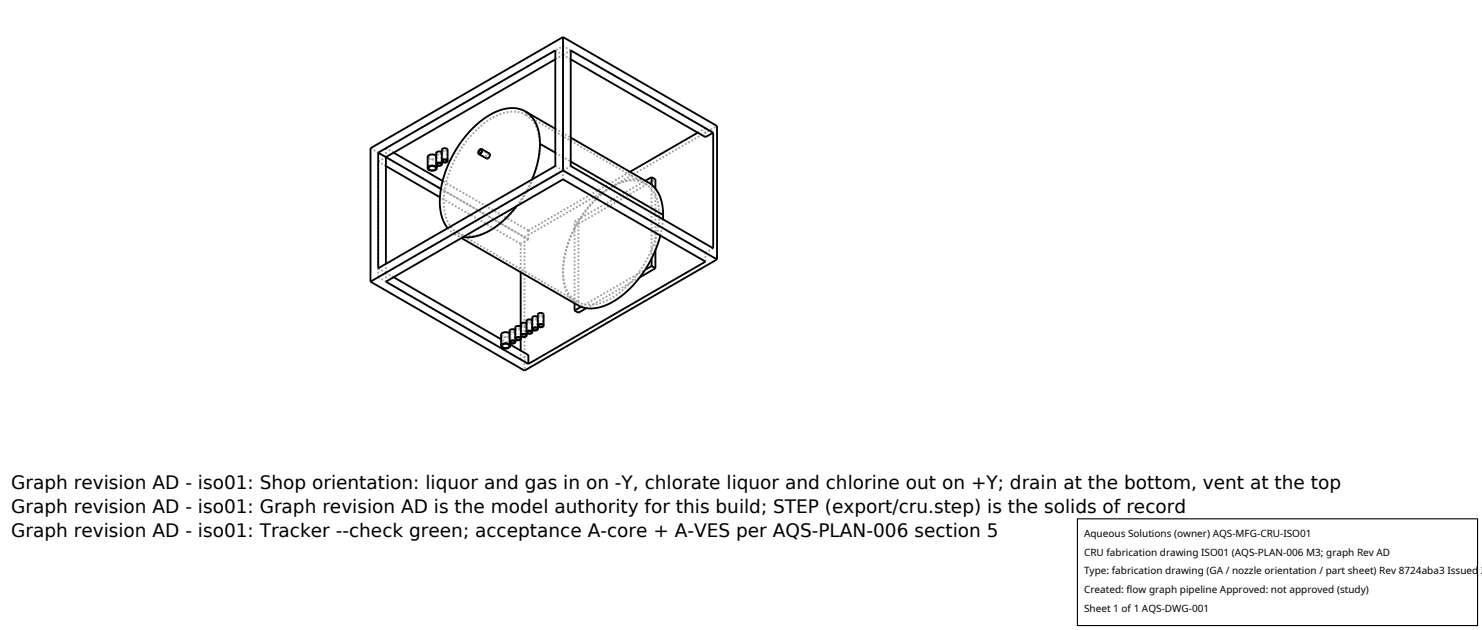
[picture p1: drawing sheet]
<svg xmlns="http://www.w3.org/2000/svg" width="212mm" height="90mm" viewBox="0 0 212 90" stroke-linecap="round" stroke-linejoin="round" font-family="sans-serif">
<g fill="none" stroke="#a0a0a0" stroke-width=".26" stroke-dasharray=".3 .3" stroke-linecap="butt">
<path d="M75.1 16.4l.9 .8 .6 1 .4 1.3 .1 1.3M75.1 16.4l17 9.8M79.3 8.5l1.1-.7M79.3 7.2l1.1 .6M79.3 18.4l2.2 1.3M80.4 6.6v1.2M80.4 7.8l1.1-.6M81.5 8.5l-1.1-.7M99.7 18.9l1.1-.6M100.8 18.3l-20.4-11.7M100.8 19.6v-1.3M52.9 21.2l22 12.7"/>
<path d="M54 39.6l20.4 11.7M54 39.6v-16.5M54 23.1l1.1-.7M54 39.6l1.1-.7M54 38.3l1.1 .6M55.1 23.7l-1.1-.6M55.1 21.2l25.3-14.6M55.1 38.9v-1.2M55.1 38.9l25.3-14.6M55.1 38.9v1.3M55.1 21.2v1.2M56.2 21.8l-1.1-.6"/>
<path d="M56.2 39.6l-1.1-.7M61.2 22.4l.3-.3 .6 .1M61.2 22.4v1.6M62.1 22.2l.2 .2M62.3 22.4l-.2 .2-.3 .1-.4-.1-.2-.2M62.3 22.4v1.6M62.3 22.2l.1 .2M62.4 22.4l-.2 .3-.4 .1-.5-.1-.2-.3M62.4 22.4v1.2M62.4 21.9l.2-.2h.3M62.4 21.9v1.6M62.9 21.7l.1 .2"/>
<path d="M63 21.9l-.3 .1-.3-.1M63 21.9v1.6M63.1 21.8v.1M63.1 21.9l-.1 .1-.3 .1-.3-.1-.1-.1M63.1 21.9v1.2M63.2 21.4l.2-.2 .3 .1M63.2 21.4v1.6M63.7 21.3l.1 .1M63.8 21.4l-.3 .2-.3-.2M63.8 21.4v1.6M63.9 21.4l-.1 .2h-.3h-.3l-.1-.2M63.9 32.6l1 .8"/>
<path d="M64.9 33.4l1.3 .4M64.9 33.4l1 .6M65.4 33.2l-.9-.7-.6-1-.4-1.3-.1-1.4 .1-1.6 .4-1.7 .6-1.7 .9-1.8 .9-1.5 1.3-1.5 1.3-1.2 1.3-.9 1.4-.6 1.2-.3h1.2l1.1 .4M65.4 33.2l17 9.9M68.4 21.9l1.1 .6M68.7 21.4l1.1 .6M69.5 22.5h.3l.1-.3M69.8 22l-.3 .2v.3M69.9 21.9h-.2l-.2 .2-.1 .3 .1 .2M69.9 22.2l-.1-.2M73.8 29.4l1.3-1.9 .9-1.9M74.4 34.8l-11.6-6.6"/>
<path d="M74.4 38.9v-4.1M74.9 33.9v19M74.9 33.9l27.5-15.9M75.5 32.9l-12.3-7.1M75.5 32.9l14.5-8.4M75.5 34.2l-12.5-7.2M75.5 34.2l-1.1 .6M75.5 34.2v-1.3M77.1 20.8l-.3 2.5-.8 2.6-1.4 2.5-1.7 2.2-2 1.7-1.1 .7-.9 .4-.9 .2-1 .1-.8-.1-.8-.4M79.3 23.7l1.1 .6M79.3 21.8l2.2 1.3M80.4 24.3v1.3"/>
<path d="M80.4 24.3v-16.5M80.4 24.3l1.1-.6M82.1 31.6l.9-.5M82.1 32.7v-1.1M82.1 32.7l-.7 1.5-.5 1.6-.4 1.5-.1 1.6 .1 1.4 .3 1.2 .6 1 .7 .8M82.6 32l11-6.4M82.6 32l-.5-.4M83 31.1l9.1-5.3M83 31.1l-.9 1.6M92.1 25.8h.1M92.1 25.8l-1-.2-1.2 .1-1.2 .3-1.2 .6-1.2 .9-1.2 1-1.2 1.3-.9 1.3M92.1 26.2l.9 .8 .7 1 .3 1.3 .2 1.4"/>
<path d="M92.6 26.1l-.5-.3M93.1 36.9v-10.5M93.6 35.7v-8.8M94.2 30.7l-.3 2.4-.9 2.6-1.3 2.4-1.8 2.3-2 1.8-1 .6-1 .4-.9 .3h-1l-.9-.1-.7-.3M94.3 33.6l.4-2.3M100.8 37.4v-1.3M100.8 36.1l-20.4-11.8M101.9 35.5l-1.1 .6M71.6 47.8l.2 .3 .4 .1 .5-.1 .2-.3M71.7 47.8l.2 .2 .3 .1 .4-.1 .1-.2M71.7 49.4v-1.6M72.6 47.6l-.6-.1-.3 .3"/>
<path d="M72.7 47.8l-.1-.2M72.7 49.4v-1.6M72.8 47.2l.1 .2 .3 .1 .3-.1 .1-.2M72.9 49.2l-1.3-.8M72.9 47.8l-.1-.2M72.9 49v-1.2M72.9 47.2l.3 .2 .3-.2M72.9 48.8v-1.6M73.4 47.1h-.3l-.2 .1M73.5 47.2l-.1-.1M73.5 48.8v-1.6M73.6 46.8l.1 .1 .3 .1 .3-.1 .1-.1"/>
<path d="M73.6 48.4v-1.2M73.7 46.8l.3 .2 .3-.2M73.7 48.4v-1.6M74.2 46.6h-.3l-.2 .2M74.3 46.8l-.1-.2M74.3 48.4v-1.6M74.4 51.3v-1.2M74.4 48.5v-1.8M74.4 46.3l.1 .2h.3h.3l.1-.2M74.4 46.8v-.1M74.4 48v-1.2M74.5 46.3l.3 .2 .3-.2"/>
<path d="M74.5 47.9v-1.6M75 46.2l-.3-.1-.2 .2M75.1 46.3l-.1-.1M75.1 47.9v-1.6M75.2 45.8l.1 .2 .3 .1 .3-.1 .1-.2M75.2 46.3v-.1M75.2 47.5v-1.2M75.3 45.8l.3 .2 .3-.2M75.3 47.4v-1.6M75.5 50.7l-1.1 .6M75.8 45.7h-.3l-.2 .1M75.9 45.8l-.1-.1"/>
<path d="M75.9 47.4v-1.6M76 45.4l.1 .1 .3 .1h.3l.1-.2M76 47v-1.2M76.1 45.4l.3 .2 .3-.2M76.1 47v-1.6M76.6 45.3l-.3-.1-.2 .2M76.7 45.4l-.1-.1M76.7 47v-1.6M76.8 44.9l.1 .2 .3 .1 .3-.1 .1-.2M76.8 45.4v-.1M76.8 46.6v-1.2M76.9 44.9l.3 .2 .3-.2"/>
<path d="M76.9 46.5v-1.6M77.4 44.8l-.3-.1-.2 .2M77.5 44.9l-.1-.1M77.5 46.5v-1.6M82.1 43.3v-10.6M82.1 43.3l.4 .3M82.4 43.1l-.8-.7-.7-1.1-.4-1.2-.1-1.5 .1-1.5 .4-1.8 .7-1.8 .9-1.7 1-1.6 1.2-1.4 1.3-1.2 1.3-.9 1.4-.6 1.2-.3 1.2 .1 1 .3M82.6 44.7v-12.7M83 43.8l9.1-5.3M83.8 44l7.6-4.4"/>
</g>
<g fill="none" stroke="#000" stroke-width=".26">
<path d="M75 15.9l.9 .7 .7 1 .4 1.4 .1 1.5M75 15.9l-1-.4-1-.1-1.2 .2-1.4 .6-1.3 .7-1.3 1.2-1.2 1.2-1.1 1.6-1 1.5-.7 1.7-.6 1.8-.3 1.6-.1 1.5 .2 1.4 .3 1.2 .6 1M75 15.9l4.3 2.5M79.3 8.5l-24.2 13.9v15.3M80.4 5.3l-27.5 15.9v19M80.4 5.3l22 12.7v19M80.4 5.3v19M81.5 19.7l11.6 6.7M81.5 8.5l19.3 11.1 1.1-.7M81.5 7.2l20.4 11.7v16.6l-20.4-11.8zM99.7 18.9l-9.7 5.6M54 21.8l25.3-14.6v16.5l-25.3 14.6z"/>
<path d="M54 21.8l9 5.2M55.1 23.7l7.7 4.5M56.2 21.8l7 4M56.2 39.6l15.4 8.8M61.1 24l.2-.2 .4-.2 .5 .1 .2 .3M61.1 24l.2 .3 .4 .1 .5-.1 .2-.3M61.3 23.9l.6-.2 .3 .1 .1 .2-.3 .3h-.4l-.4-.2zM62.3 22.2l-.6-.2-.6 .3v1.7M62.3 23.5l.1-.2 .3-.1 .3 .1 .1 .2M62.3 23.5l.1 .1 .3 .1 .3-.1 .1-.1M62.4 23.6v.4M62.4 23.4l.4-.1 .2 .2-.4 .1-.2-.1z"/>
<path d="M63.1 23l.1-.2 .3-.1 .3 .1 .1 .2M63.1 23l.1 .2h.3l.3-.1 .1-.1M63.1 23v-1.6l.4-.2h.2l.2 .2v1.6M63.1 21.8l-.4-.2-.4 .2v1.7M63.1 23.1v.4M63.2 22.9l.4-.1 .2 .2-.4 .2-.2-.1zM65.9 34l17.1 9.8M68.5 21.4h.2l.1 .1-.1 .3-.2 .1-.1-.2zM68.8 21.3l1.1 .7v.4l-.4 .3-1.1-.7M68.8 21.3l.1 .2-.1 .3-.2 .2h-.2M68.8 21.3h-.2l-.2 .2-.1 .3 .1 .2M73.8 29.4l-1.8 2-2 1.5-1.1 .5-.9 .3-.9 .2-.9-.1"/>
<path d="M74.4 38.9v7.8M77.1 20.5l-.3 2.5-.8 2.6M77.1 20.5l2.2 1.3M80.4 24.3l-27.5 15.9M80.4 24.3l22 12.7M81.5 23.1l13.2 7.6M92.1 38.5l-1 1.4-1.1 1.2-1.1 1.1-1.3 .9-1.3 .6-1.2 .3h-1.2l-.9-.2M93.1 36.9l-1 1.6M93.1 26.4l.7 .7 .5 1.1 .3 1.2 .1 1.3M93.1 25.3l.5 .3v1.3M93.1 25.3l-.9 .5M93.1 38l.5 .3"/>
<path d="M93.1 38l-1 .5M93.1 25.3v1.1M93.1 36.9v1.1M93.6 38.3l-2.2 1.3M93.6 35.7v2.6M94.3 33.6l-.5 1.7-.7 1.6M94.7 30.7v.6M102.4 37l-27.5 15.9-22-12.7M55.1 40.2l25.3-14.6 20.4 11.8-25.3 14.6zM71.6 49.4l.1-.3 .5-.1 .5 .1 .2 .3M71.6 49.4l.2 .3 .4 .1 .5-.1 .2-.3M71.8 49.2l.2-.1h.4l.3 .1v.2l-.2 .2-.4 .1-.4-.2z"/>
<path d="M72.8 47.6l-.7-.2-.5 .3v1.7M72.8 48.8l.1-.1 .3-.1 .3 .1 .1 .1M72.8 48.8l.1 .2 .3 .1 .3-.1 .1-.2M72.9 49.2l2.6 1.5v1.3M72.9 49v.4M72.9 48.7h.4l.2 .2-.2 .1h-.2l-.2-.1zM73.6 47.2l-.4-.2-.4 .2v1.6M73.6 48.4l.1-.2 .3-.1 .3 .1 .1 .2M73.6 48.4l.1 .1 .3 .1 .3-.1 .1-.1M73.6 48.4v.4M73.7 48.3l.4-.1 .2 .2-.4 .1-.2-.1zM74.4 48.5v1.6"/>
<path d="M74.4 47.9l.1-.2h.3h.3l.1 .2M74.4 47.9l.1 .2h.3h.3l.1-.2M74.4 46.7l-.4-.2-.4 .2v1.7M74.4 48v.4M74.5 47.8l.4-.1 .2 .2-.1 .1-.3 .1-.2-.1zM75.2 46.2l-.4-.1-.4 .1v1.7M75.2 47.4l.1-.1 .3-.1 .3 .1 .1 .1M75.2 47.4l.1 .2 .3 .1 .3-.1 .1-.2M75.2 47.5v.4M75.4 47.3h.3l.2 .1-.1 .2h-.3l-.2-.1zM76 45.8l-.4-.2-.4 .2v1.6M76 47l.1-.2 .3-.1 .3 .1 .1 .2"/>
<path d="M76 47l.1 .1 .3 .1 .3-.1 .1-.1M76 47v.4M76.1 46.9l.4-.1 .2 .2-.3 .1-.3-.1zM76.8 45.3l-.4-.2-.4 .2v1.7M76.8 46.5v-1.6l.4-.2h.3l.1 .2v1.6M76.8 46.5l.1-.2h.3h.3l.1 .2M76.8 46.5l.1 .2h.3h.3l.1-.2M76.8 46.6v.4M77 46.4l.3-.1 .2 .2-.4 .2-.2-.1zM82.1 43.3v1M83 43.8l-.9 .5M83.8 44l-1.2 .7-.5-.4"/>
</g>
<path d="M153.9 74.1h57.1v15.2h-57.1z" fill="#fff" stroke="#000" stroke-width=".16"/>
<g font-size="2.6">
<text x="1.6" y="69.8">Graph revision AD - iso01: Shop orientation: liquor and gas in on -Y, chlorate liquor and chlorine out on +Y; drain at the bottom, vent at the top</text>
<text x="1.6" y="73.3">Graph revision AD - iso01: Graph revision AD is the model authority for this build; STEP (export/cru.step) is the solids of record</text>
<text x="1.6" y="76.7">Graph revision AD - iso01: Tracker --check green; acceptance A-core + A-VES per AQS-PLAN-006 section 5</text>
</g>
<g font-size="1.4">
<text x="154.8" y="76.6">Aqueous Solutions (owner) AQS-MFG-CRU-ISO01</text>
<text x="154.8" y="79.3">CRU fabrication drawing ISO01 (AQS-PLAN-006 M3; graph Rev AD</text>
<text x="154.8" y="82">Type: fabrication drawing (GA / nozzle orientation / part sheet) Rev 8724aba3 Issued 2</text>
<text x="154.8" y="84.7">Created: flow graph pipeline Approved: not approved (study)</text>
<text x="154.8" y="87.4">Sheet 1 of 1 AQS-DWG-001</text>
</g>
</svg>
